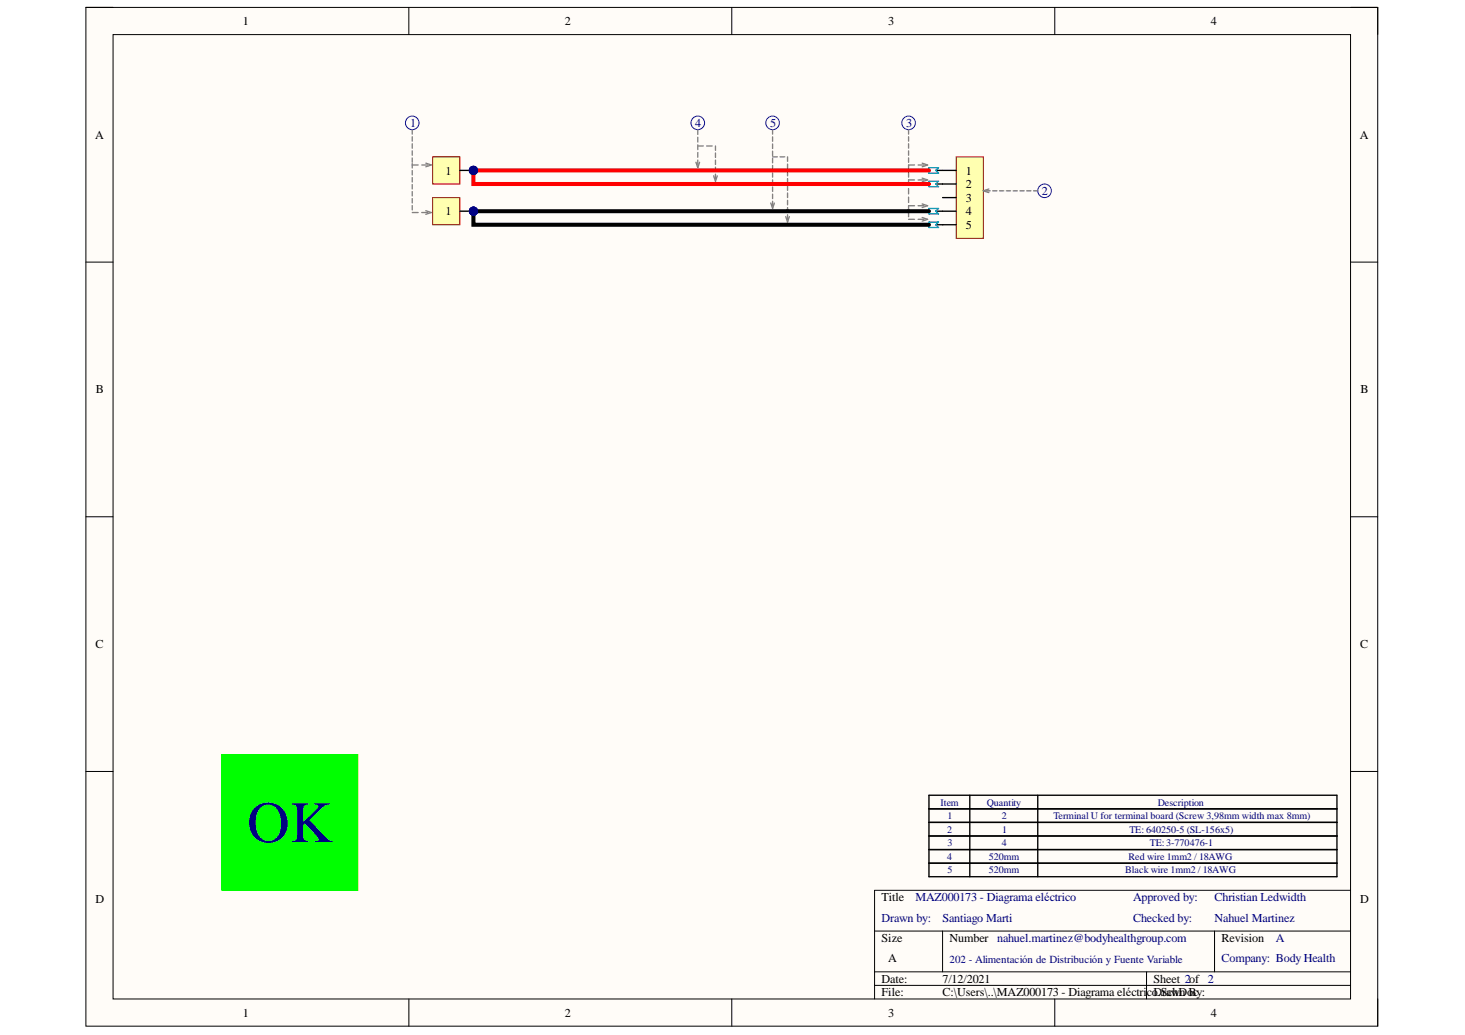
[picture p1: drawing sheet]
<svg xmlns="http://www.w3.org/2000/svg" width="297mm" height="210mm" viewBox="0 0 297 210" stroke-linecap="round" stroke-linejoin="round" font-family="sans-serif">
<path d="M17.4 1.5h261.9v206.6h-261.9z" fill-rule="evenodd" fill="#fffcf8"/>
<path d="M17.4 1.5h261.9v206.6h-261.9z" fill="none" stroke="#000" stroke-width=".2"/>
<path d="M22.9 7h250.9v195.6h-250.9z" fill-rule="evenodd" fill="#fffcf8"/>
<g fill="none" stroke="#000" stroke-width=".2">
<path d="M17.4 1.5h5.5M22.9 7h250.9v195.6h-250.9zM82.9 1.5v5.5M148.4 1.5v5.5M213.9 1.5v5.5M273.8 1.5h5.5v5.5M17.4 53.2h5.5M273.8 53.2h5.5M17.4 104.8h5.5M273.8 104.8h5.5M17.4 156.5h5.5M273.8 156.5h5.5"/>
<path d="M177.3 188.8h96.5M177.3 197.1h96.5M177.3 199.8h96.5M191.1 188.8v8.3M232.5 197.1v5.5M246.3 188.8v8.3M273.8 180.6h-96.5v22M82.9 202.6v5.5M148.4 202.6v5.5M213.9 202.6v5.5M279.3 202.6v5.5"/>
</g>
<path d="M188.4 161.3h82.7v16.5h-82.7zM188.4 164h82.7M188.4 166.8h82.7M188.4 175.1h82.7M188.4 172.3h82.7M188.4 169.5h82.7M196.6 161.3v16.5M210.4 161.3v16.5" fill="none" stroke="#000" stroke-width=".27"/>
<path d="M193.9 31.8h5.5v16.5h-5.5z" fill-rule="evenodd" fill="#ffffb0"/>
<path d="M193.9 31.8h5.5v16.5h-5.5z" fill="none" stroke="#800000" stroke-width=".2"/>
<path d="M189.7 34.6h4.2M189.7 37.3h4.2M189.7 42.8h4.2M189.7 45.6h4.2M191.1 40.1h2.8" fill="none" stroke="#000" stroke-width=".27"/>
<g fill="none" stroke="#00f" stroke-width=".2">
<circle cx="83.6" cy="24.9" r="1.38"/>
<circle cx="141.5" cy="24.9" r="1.38"/>
<circle cx="156.6" cy="24.9" r="1.38"/>
<circle cx="184.2" cy="24.9" r="1.38"/>
<circle cx="211.8" cy="38.7" r="1.38"/>
</g>
<path d="M188.4 34h1.9l-.6 .6 .6 .5h-1.9zM188.4 36.8h1.9l-.6 .5 .6 .6h-1.9zM188.4 42.3h1.9l-.6 .5 .6 .6h-1.9zM188.4 45h1.9l-.6 .6 .6 .5h-1.9z" fill="none" stroke="#009cca" stroke-width=".27"/>
<g fill="none" stroke="#808080" stroke-width=".27">
<path d="M141.1 32.9l.4 1.1 .3-1.1M141.5 26.3v1M141.5 27.8v1M141.5 29.4v.9M141.5 30.9v1M141.5 32.5v.9M141.5 29.6h1.1M143.3 29.6h1.1M144.7 35.7l.4 1.1 .3-1.1M145.1 29.6v.9M145.1 31v.9M145.1 32.5v.9"/>
<path d="M145.1 33.9v.9M145.1 35.3v.9M156.6 26.3v.9M156.6 27.8v.9M156.6 29.2v.9M156.6 30.7v.9M156.6 32.1v.9M156.6 33.6v.9M156.6 35v.9M156.6 36.5v.9M156.6 37.9v.9M156.6 39.4v.9"/>
<path d="M156.6 31.8h1M158.2 31.8h.9M159.7 31.8v.9M159.7 33.3v.9M159.7 34.7v1M159.7 36.2v.9M159.7 37.7v.9M159.7 39.1v1M184.2 26.3v.9M184.2 27.7v.9M184.2 29.2v.9M184.2 30.6v.9"/>
<path d="M184.2 32v.9M184.2 35v.9M184.2 38.2v1.1M184.2 40v1.1M185.4 33.5h-1.2v.9M185.4 36.5h-1.2v1.1M186.2 33.5h1.2M186.2 36.5h1.2M187 33.1l1.1 .4-1.1 .3M187 36.1l1.1 .4-1.1 .4M199.9 38.7h.9M200.5 38.3l-1.1 .4 1.1 .4"/>
<path d="M201.3 38.7h.8M202.7 38.7h.8M204 38.7h.9M205.4 38.7h.9M206.8 38.7h.9M208.2 38.7h.8M209.6 38.7h.8M156.3 41.2l.3 1.1 .4-1.1M156.6 40.8v.9M159.3 43.9l.4 1.1 .3-1.1M159.7 40.6v.9M159.7 42.1v.9"/>
<path d="M159.7 43.6v.9M184.2 43.1v.9M184.2 44.5h1.2M185.4 41.7h-1.2v.9M186.2 41.7h1.2M186.2 44.5h1.2M187 41.4l1.1 .3-1.1 .4M187 44.1l1.1 .4-1.1 .3"/>
</g>
<circle cx="96" cy="34.6" r=".83" fill="#000080"/>
<circle cx="96" cy="34.6" r=".83" fill="none" stroke="#000080" stroke-width=".2"/>
<path d="M87.7 31.8h5.5v5.5h-5.5z" fill-rule="evenodd" fill="#ffffb0"/>
<path d="M87.7 31.8h5.5v5.5h-5.5z" fill="none" stroke="#800000" stroke-width=".2"/>
<path d="M93.2 34.6h2.8" fill="none" stroke="#000" stroke-width=".27"/>
<circle cx="96" cy="34.6" r=".83" fill="#000080"/>
<circle cx="96" cy="34.6" r=".83" fill="none" stroke="#000080" stroke-width=".2"/>
<path d="M87.7 40.1h5.5v5.5h-5.5z" fill-rule="evenodd" fill="#ffffb0"/>
<path d="M87.7 40.1h5.5v5.5h-5.5z" fill="none" stroke="#800000" stroke-width=".2"/>
<g fill="none" stroke="#808080" stroke-width=".27">
<path d="M83.6 26.3v.9M83.6 27.7v.9M83.6 29.2v.9M83.6 30.6v.9M83.6 32v.9M83.6 33.2v.9M83.6 34.6v.9M83.6 36v.9M83.6 37.4v.9M83.6 38.8v.9M83.6 33.5h1.2M85.5 33.5h1.2"/>
<path d="M86.3 33.1l1.1 .4-1.1 .3M83.6 40.3v.9M83.6 41.7v.9M83.6 43.1h1.2M85.5 43.1h1.2M86.3 42.7l1.1 .4-1.1 .4"/>
</g>
<path d="M96 34.6h92.4" fill="none" stroke="#f00" stroke-width=".82"/>
<circle cx="96" cy="34.6" r=".83" fill="#000080"/>
<circle cx="96" cy="34.6" r=".83" fill="none" stroke="#000080" stroke-width=".2"/>
<path d="M96 34.6v2.7h92.4" fill="none" stroke="#f00" stroke-width=".82"/>
<circle cx="96" cy="34.6" r=".83" fill="#000080"/>
<circle cx="96" cy="34.6" r=".83" fill="none" stroke="#000080" stroke-width=".2"/>
<path d="M188.4 42.8h-92.4v2.8h92.4" fill="none" stroke="#000" stroke-width=".82"/>
<path d="M45 153h27.6v27.6h-27.6z" fill-rule="evenodd" fill="#0f0"/>
<path d="M45 153h27.6v27.6h-27.6z" fill="none" stroke="#0f0" stroke-width=".2"/>
<text font-size="11.9" fill="#000080" x="50.1" y="170.8">OK</text>
<g font-size="2.5">
<text x="49.2" y="5.1">1</text>
<text x="114.5" y="5.1">2</text>
<text x="180.1" y="5.1">3</text>
<text x="245.5" y="5.1">4</text>
<text x="19.3" y="28.1">A</text>
<text x="275.7" y="28.1">A</text>
<text x="90.3" y="35.4">1</text>
<text x="195.8" y="35.4">1</text>
<text x="195.8" y="38.1">2</text>
<text x="195.8" y="40.9">3</text>
<text x="90.3" y="43.7">1</text>
<text x="195.8" y="43.7">4</text>
<text x="195.8" y="46.4">5</text>
<text x="19.5" y="79.8">B</text>
<text x="275.9" y="79.8">B</text>
<text x="19.4" y="131.5">C</text>
<text x="275.8" y="131.5">C</text>
<text x="19.4" y="183.1">D</text>
<text x="178.7" y="182.8">Title</text>
<text x="275.8" y="183.1">D</text>
<text x="178.7" y="191">Size</text>
<text x="192.5" y="191">Number nahuel.martinez@bodyhealthgroup.com</text>
<text x="247.7" y="191">Revision</text>
<text x="180.1" y="195.2">A</text>
<text x="178.7" y="199.3">Date:</text>
<text x="178.7" y="202.1">File:</text>
<text x="191.1" y="199.3">7/12/2021</text>
<text x="191.1" y="202.1">C:\Users\..\MAZ000173 - Diagrama eléctricoDrawn By:</text>
<text x="233.9" y="199.3">Sheet 2of 2</text>
<text x="234.8" y="202.1">.SchDoc</text>
<text x="49.2" y="206.2">1</text>
<text x="114.5" y="206.2">2</text>
<text x="180.1" y="206.2">3</text>
<text x="245.5" y="206.2">4</text>
</g>
<g font-size="2.5" fill="#000080">
<text x="83.2" y="25.8">1</text>
<text x="140.9" y="25.8">4</text>
<text x="156.2" y="25.8">5</text>
<text x="183.7" y="25.8">3</text>
<text x="211.2" y="39.6">2</text>
<text x="185.6" y="182.8">MAZ000173 - Diagrama eléctrico</text>
<text x="229.8" y="182.8">Approved by:</text>
<text x="246.2" y="182.8">Christian Ledwidth</text>
<text x="178.7" y="187">Drawn by:</text>
<text x="191.1" y="187">Santiago Marti</text>
<text x="229.8" y="187">Checked by:</text>
<text x="246.2" y="187">Nahuel Martinez</text>
<text x="258.7" y="191">A</text>
<text x="247.7" y="195.2">Company: Body Health</text>
</g>
<text font-size="2.2" fill="#000080" x="192.5" y="195.2">202 - Alimentación de Distribución y Fuente Variable</text>
<g font-size="2" fill="#000080">
<text x="190.7" y="163.4">Item</text>
<text x="192.1" y="166.1">1</text>
<text x="200.1" y="163.4">Quantity</text>
<text x="203.1" y="166.1">2</text>
<text x="213.6" y="166.1">Terminal U for terminal board (Screw 3,98mm width max 8mm)</text>
<text x="234.7" y="163.4">Description</text>
<text x="192" y="168.9">2</text>
<text x="192.1" y="171.6">3</text>
<text x="203.1" y="171.6">4</text>
<text x="203.2" y="168.9">1</text>
<text x="229" y="168.9">TE: 640250-5 (SL-156x5)</text>
<text x="233.1" y="171.6">TE:3-770476-1</text>
<text x="192" y="174.4">4</text>
<text x="192.1" y="177.1">5</text>
<text x="200.5" y="177.1">520mm</text>
<text x="200.5" y="174.4">520mm</text>
<text x="228.1" y="177.1">Black wire 1mm2 / 18AWG</text>
<text x="228.8" y="174.4">Red wire 1mm2 / 18AWG</text>
</g>
<text font-size="1.8" fill="#000080" x="92.4" y="43.2">PICon?01</text>
</svg>
